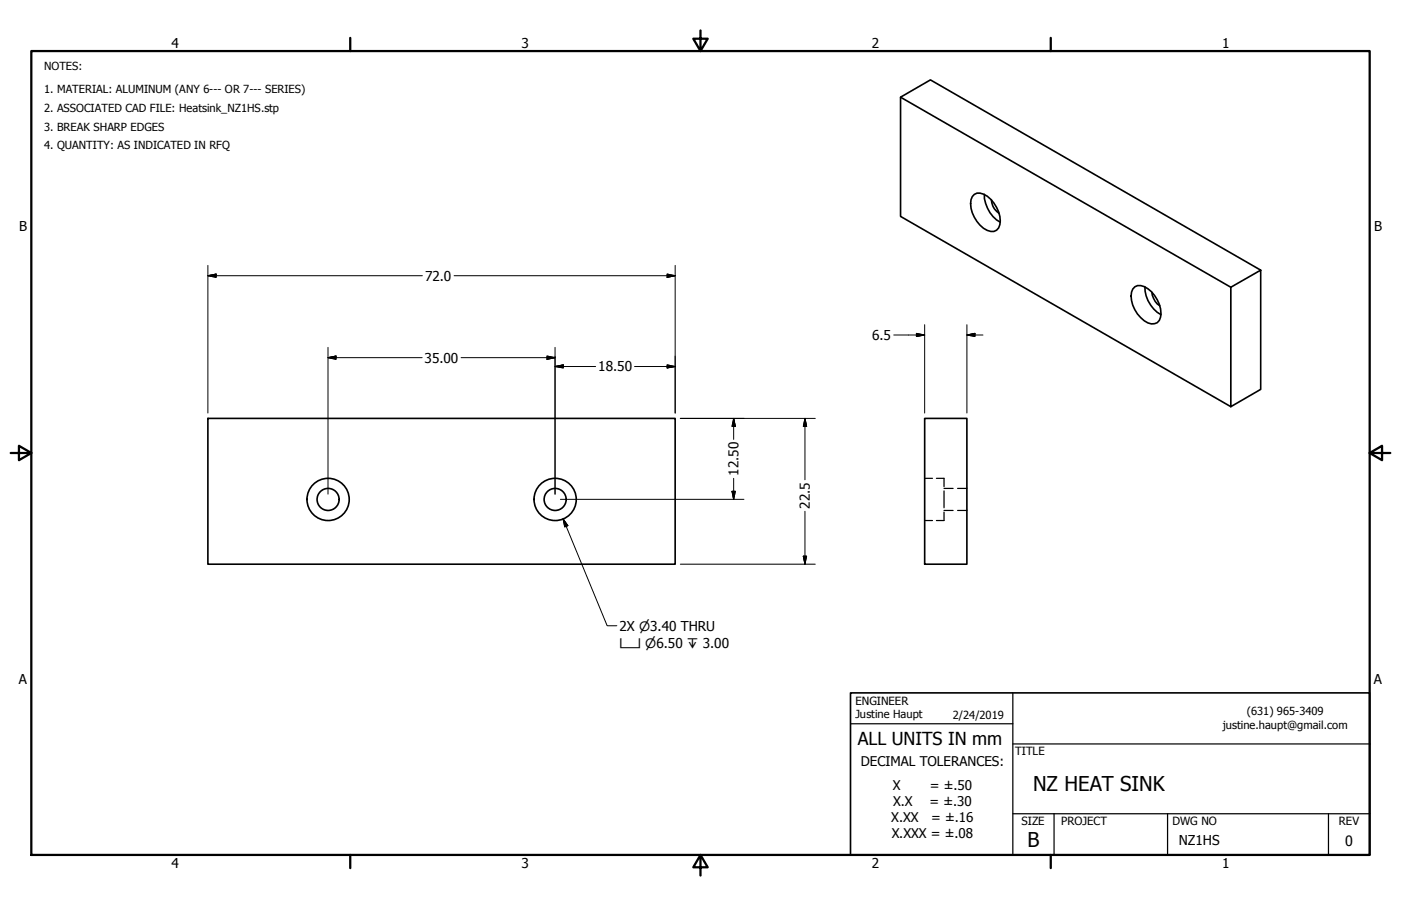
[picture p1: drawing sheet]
<svg xmlns="http://www.w3.org/2000/svg" width="432mm" height="279mm" viewBox="0 0 432 279" stroke-linecap="round" stroke-linejoin="round" font-family="sans-serif">
<!-- layer: Visible (ANSI) -->
<g fill="none" stroke="#000" stroke-width=".51">
<path d="M277.6 30l101.7 58.6M300.3 59.9a3.5 3.5 0 0 1 4 .6 9.9 9.9 0 0 1 3.9 8.8 2.51 2.51 0 0 1-3.9 1.8 9.6 9.6 0 0 1-5-9.5l.4-1zM303.4 59.9a9.9 9.9 0 0 0 4.9 8.6M305.6 61.7a5.1 5.1 0 0 0 2.3 4.1M349.8 88.5a3.5 3.5 0 0 1 4 .5 9.7 9.7 0 0 1 3.9 8.8 2.54 2.54 0 0 1-3.9 1.8 9.6 9.6 0 0 1-5.1-9.5l.4-.9zM352.9 88.5a9.8 9.8 0 0 0 4.9 8.5M355 90.2a5.8 5.8 0 0 0 2.4 4.1M388.6 83.3l-101.8-58.7-9.2 5.4v36.7l101.7 58.7 9.3-5.3v-36.8l-9.3 5.3v36.8M64.1 129h144v45h-144zM285 129h13v45h-13z"/>
<circle cx="101.1" cy="154" r="3.4"/>
<circle cx="101.1" cy="154" r="6.5"/>
<circle cx="171.1" cy="154" r="3.4"/>
<circle cx="171.1" cy="154" r="6.5"/>
</g>
<!-- layer: Hidden (ANSI) -->
<path d="M285 147.5h2.4M288.6 147.5h2.4v2.6M291 151.4v5.2M291 157.9v2.6h-2.4M291 157.4h2.8M291 150.6h2.8M295.1 157.4h2.9M295.1 150.6h2.9M285 160.5h2.4" fill="none" stroke="#000" stroke-width=".38"/>
<!-- layer: Border (ANSI) -->
<path d="M9.7 15.7h412.4v248h-412.4zM107.9 11.7v4M215.9 9.4v6.3l-2.2-3.8h4.4l-2.2 3.8M323.8 11.7v4M3.3 139.7h6.4l-3.9-2.2v4.4l3.9-2.2M422.1 139.7l3.9 2.2v-4.4l-3.9 2.2h6.4M107.9 263.7v4M215.9 263.7l2.2 3.8h-4.4l2.2-3.8v6.3M323.8 263.7v4" fill="none" stroke="#000" stroke-width=".7"/>
<!-- layer: Title (ANSI) -->
<path d="M312.2 213.7v50h109.9M262.1 223.2h50.1M312.2 229.4h109.9M312.2 251h109.9M324.9 251v12.7M359.9 251v12.7M409.4 251v12.7" fill="none" stroke="#000" stroke-width=".38"/>
<path d="M262.1 213.7h160v50h-160z" fill="none" stroke="#000" stroke-width=".51"/>
<!-- layer: Dimension (ANSI) -->
<g fill="none" stroke="#000" stroke-width=".31">
<path d="M64.1 85l2.5-.5v1zM64.1 85h66.1M64.1 81.9v45.5M140 85h68.1M205.6 84.5l2.5 .5-2.5 .5zM208.1 81.9v45.5M101.1 110.3l2.5-.5v1zM101.1 110.3h29M101.1 107.1v45.3M142.1 110.3h29M168.6 109.8l2.5 .5-2.5 .5zM171.1 113l2.5-.5v1z"/>
<path d="M171.1 113h12.5M171.1 107.1v45.3M195.6 113h12.5M205.6 112.5l2.5 .5-2.5 .5zM275.5 103.3h9.5M282.4 102.8l2.6 .5-2.6 .5zM285 100.1v27.3M298 103.3l2.5-.5v1zM298 103.3h5M298 100.1v27.3M209.7 129h41.6M226.1 129l.5 2.5h-1z"/>
<path d="M226.1 129v6.5M248.1 129l.5 2.5h-1zM248.1 129v19M172.7 154h56.6M225.6 151.5h1l-.5 2.5zM226.1 147.5v6.5M248.1 157.7v16.3M209.7 174h41.6M247.6 171.5h1l-.5 2.5z"/>
</g>
<g fill="#000" stroke="#000" stroke-width=".31">
<path d="M64.1 85l2.5-.5zM64.1 85l2.5-.5v1zM205.6 85.5l2.5-.5zM205.6 84.5l2.5 .5-2.5 .5zM101.1 110.3l2.5-.5zM101.1 110.3l2.5-.5v1zM168.6 110.8l2.5-.5zM168.6 109.8l2.5 .5-2.5 .5zM171.1 113l2.5-.5zM171.1 113l2.5-.5v1zM205.6 113.5l2.5-.5zM205.6 112.5l2.5 .5-2.5 .5z"/>
<path d="M282.4 103.8l2.6-.5zM282.4 102.8l2.6 .5-2.6 .5zM298 103.3l2.5-.5zM298 103.3l2.5-.5v1zM226.1 129l.5 2.5zM226.1 129l.5 2.5h-1zM248.1 129l.5 2.5zM248.1 129l.5 2.5h-1zM225.6 151.5l.5 2.5zM225.6 151.5h1l-.5 2.5zM247.6 171.5l.5 2.5zM247.6 171.5h1l-.5 2.5z"/>
</g>
<!-- layer: Symbol (ANSI) -->
<path d="M173.5 160l1.5 2.1-.9 .4zM173.5 160l13.6 33h3" fill="none" stroke="#000" stroke-width=".31"/>
<path d="M173.5 160l1.5 2.1zM173.5 160l1.5 2.1-.9 .4z" fill="#000" stroke="#000" stroke-width=".31"/>
<g font-size="6.3">
<text x="318.4" y="244">NZ HEAT SINK</text>
<text x="316.7" y="261.2">B</text>
</g>
<text font-size="5.5" x="264.4" y="229.9">ALL UNITS IN mm</text>
<text font-size="4.4" x="414.6" y="260.8">0</text>
<g font-size="4.2">
<text x="52.8" y="14.7">4</text>
<text x="160.8" y="14.7">3</text>
<text x="268.7" y="14.7">2</text>
<text x="376.7" y="14.7">1</text>
<text x="5.9" y="71.4">B</text>
<text x="423.5" y="71.4">B</text>
<text x="131" y="86.6">72.0</text>
<text x="268.8" y="104.8">6.5</text>
<text x="130.9" y="111.8">35.00</text>
<text x="184.4" y="114.6">18.50</text>
<text x="227.6" y="146.7" transform="rotate(-90 227.6 146.7)">12.50</text>
<text x="249.6" y="156.8" transform="rotate(-90 249.6 156.8)">22.5</text>
<text x="190.9" y="194.5">2X ⌀3.40 THRU</text>
<text x="5.8" y="211.1">A</text>
<text x="423.4" y="211.1">A</text>
<text x="363.3" y="260.6">NZ1HS</text>
<text x="52.8" y="267.7">4</text>
<text x="160.8" y="267.7">3</text>
<text x="268.7" y="267.7">2</text>
<text x="376.7" y="267.7">1</text>
</g>
<g font-size="4.1">
<text x="265.3" y="236.1">DECIMAL TOLERANCES:</text>
<text x="275.1" y="243.5">X</text>
<text x="286.6" y="243.5">= ±.50</text>
<text x="275.3" y="248.5">X.X</text>
<text x="286.4" y="248.5">= ±.30</text>
<text x="274.7" y="253.4">X.XX</text>
<text x="287" y="253.4">= ±.16</text>
<text x="274.8" y="258.3">X.XXX = ±.08</text>
</g>
<text font-size="4" x="190.9" y="199.8">⌴ ⌀6.50 ↧ 3.00</text>
<g font-size="3.5">
<text x="263.7" y="217.4">ENGINEER</text>
<text x="312.9" y="232.7">TITLE</text>
<text x="314.8" y="254.3">SIZE</text>
<text x="327.1" y="254.3">PROJECT</text>
<text x="361.4" y="254.3">DWG NO</text>
<text x="412.7" y="254.3">REV</text>
</g>
<g font-size="3.4">
<text x="13.6" y="21.7">NOTES:</text>
<text x="13.6" y="28.8">1. MATERIAL: ALUMINUM (ANY 6--- OR 7--- SERIES)</text>
<text x="13.6" y="34.5">2. ASSOCIATED CAD FILE: Heatsink_NZ1HS.stp</text>
<text x="13.6" y="40.3">3. BREAK SHARP EDGES</text>
<text x="13.6" y="46">4. QUANTITY: AS INDICATED IN RFQ</text>
<text x="263.7" y="221.5">Justine Haupt</text>
<text x="293.6" y="221.6">2/24/2019</text>
<text x="384.2" y="220.5">(631) 965-3409</text>
<text x="376.9" y="224.7">justine.haupt@gmail.com</text>
</g>
</svg>
